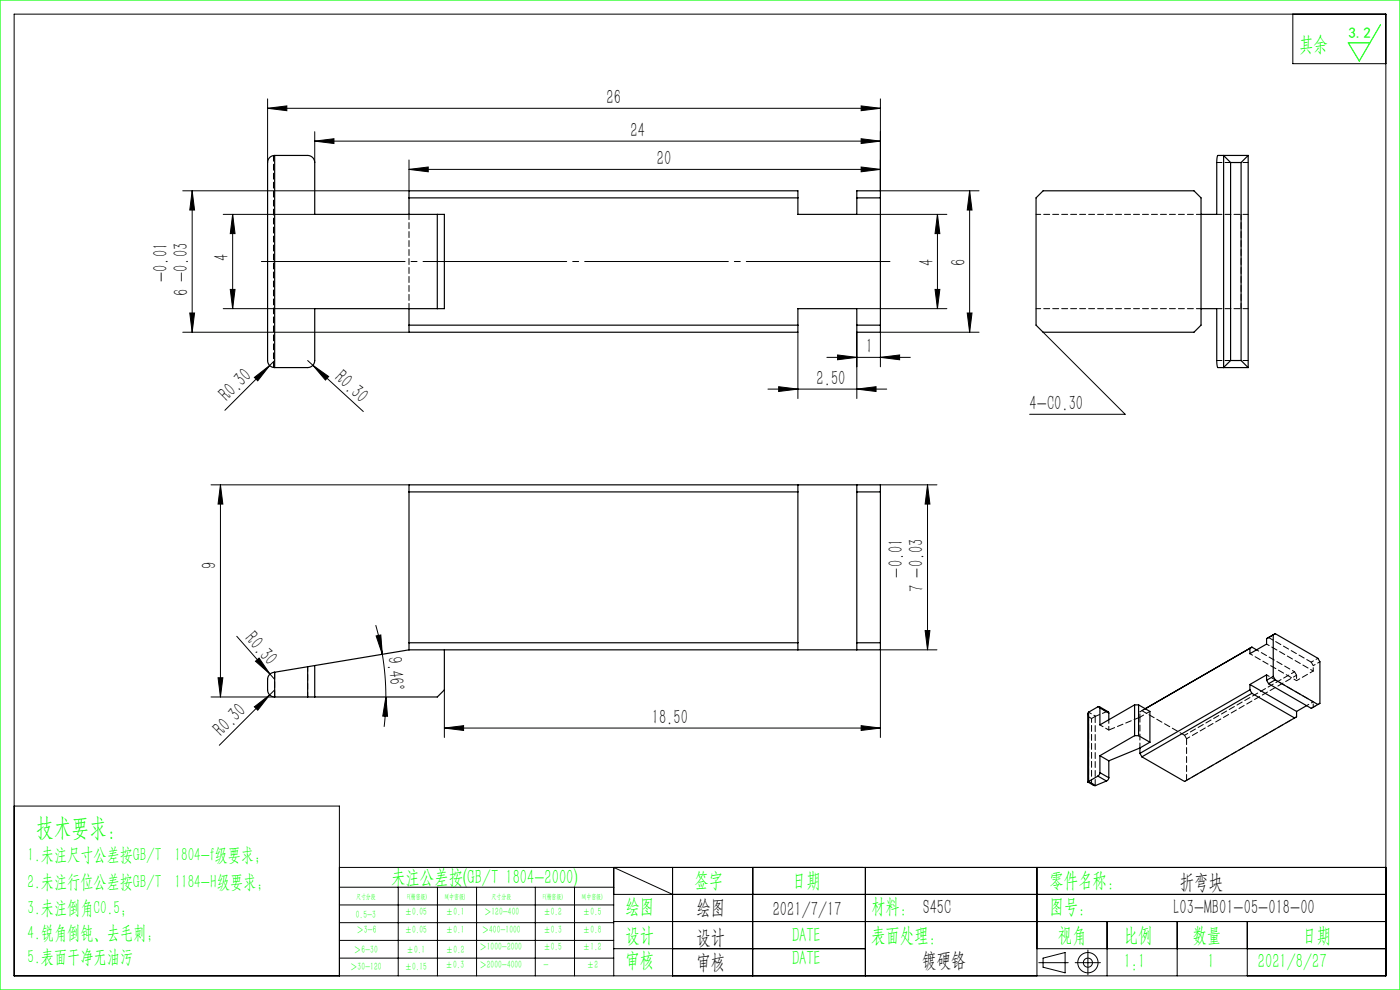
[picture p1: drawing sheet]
<svg xmlns="http://www.w3.org/2000/svg" width="297mm" height="210mm" viewBox="0 0 297 210" stroke-linecap="round" stroke-linejoin="round" font-family="sans-serif">
<g fill="none" stroke="#000" stroke-width=".21">
<path d="M3 3h291v204h-291zM274.3 3v10.5h19.7M56.8 23l4-.5v1zM56.8 21v13.5M56.8 23h130M66.8 29.9l4-.5v1zM66.8 27.9v6.6M66.8 29.9h120M86.8 35.9l4-.5v1zM86.8 33.9v6.6h-48M86.8 35.9h100M182.7 35.4l4.1 .5-4.1 .5z"/>
<path d="M182.7 29.4l4.1 .5-4.1 .5zM182.7 22.5l4.1 .5-4.1 .5zM186.8 21v19.5h20.9M40.8 40.5l.5 4.1h-1zM40.8 40.5v30M47.4 45.5h19.4M49.4 45.5l.5 4.1h-1.1zM49.4 45.5v20M181.8 45.5h19.1M198.9 45.5l.5 4.1h-1zM198.9 45.5v20M205.7 40.5l.5 4.1h-1z"/>
<path d="M205.7 40.5v30M38.8 70.5h48M40.3 66.4h1l-.5 4.1zM47.4 65.5h19.4M48.8 61.4h1.1l-.5 4.1zM58.3 76.5l-10.6 10.5M65.3 76.5l11.8 10.8M66.4 77.5l3.3 2.4-.7 .7zM169.3 70.5v14M175.4 75.8h17.7M177.7 75.3l4.1 .5-4.1 .5zM181.8 65.5h19.1"/>
<path d="M181.8 70.5v14M186.8 75.8l4-.5v1zM198.4 61.4h1l-.5 4.1zM205.2 66.4h1l-.5 4.1zM207.7 70.5h-20.9v7.3M221.3 70.5l17.4 17.4h-20.3M54 80.1l3.2-2.6-2.5 3.3zM162.9 82.5h25.2M165.2 82l4.1 .5-4.1 .5zM181.8 82.5l4-.5v1zM44.8 102.8h42M46.8 102.8l.5 4.1h-1z"/>
<path d="M46.8 102.8v45M186.8 102.8h12M196.8 102.8l.5 4.1h-1zM196.8 102.8v35M50.2 135l7.1 8M79.7 132.6l1.4 6.2M79.8 134.9l1-.2 .3 4.1zM81.1 138.8a55.1 55.1 0 0 1 .8 9M196.3 133.8h1l-.5 4zM198.8 137.8h-12v18.6M44.8 147.8h13.5M46.3 143.8h1l-.5 4z"/>
<path d="M54 149.9l3.2-2.5-2.5 3.3zM54.2 140.3l.8-.7 2.3 3.4zM57.3 143l1 1.1M58.3 146.3l-11.8 11.8M81.9 147.8l.3 4.1h-1zM81.9 147.8l-.4 6.4M94.3 154.4l4-.5v1zM94.3 146.3v10.1M94.3 154.4h92.5M182.7 153.9l4.1 .5-4.1 .5zM3 171h69v36M72 184h222"/>
<path d="M72 188.2h58.2M72 192h58.2M72 195.7h58.2M72 199.5h58.2M84.5 188.2v18.8M92.8 188.2v18.8M101.1 188.2v18.8M113.6 188.2v18.8M121.9 188.2v18.8M130.2 189.7h163.8M130.2 195.5h163.8M142.7 189.7l-12.5-5.7v23"/>
<path d="M142.7 184v23M159.7 184v23M183.6 184v23M220 184v23M234.9 195.5v11.5M249.7 195.5v11.5M264.6 195.5v11.5M72 203.2h58.2M130.2 201.2h53.4M220 201.2h74M220.4 204.2h6.2M221.3 203.2l4.7-1.1v4.3l-4.7-1.2z"/>
<path d="M228.1 204.2h5.3M230.8 201.5v5.3"/>
<circle cx="230.8" cy="204.2" r="2.15"/>
<circle cx="230.8" cy="204.2" r=".96"/>
</g>
<path d="M189.3 55.5h-134.4" fill="none" stroke="#000" stroke-width=".21" stroke-dasharray="30.5 1.3 1.3 1.3" stroke-dashoffset="-.5"/>
<path d="M0 0h297v210h-297zM292.9 5.2l-4.5 7.7-2.4-3.8h4.6" fill="none" stroke="#0f0" stroke-width=".25"/>
<g fill="#000">
<path d="M54 80.1l3.2-2.6-2.5 3.3zM66.4 77.5l3.3 2.4-.7 .7zM54 149.9l3.2-2.5-2.5 3.3zM54.2 140.3l.8-.7 2.3 3.4z"/>
<path d="M86.8 35.9l4-.5v1zM182.7 35.4l4.1 .5-4.1 .5zM66.8 29.9l4-.5v1zM182.7 29.4l4.1 .5-4.1 .5zM56.8 23l4-.5v1zM182.7 22.5l4.1 .5-4.1 .5z"/>
<path d="M198.9 45.5l.5 4.1h-1zM198.4 61.4h1l-.5 4.1zM49.4 45.5l.5 4.1h-1.1zM48.8 61.4h1.1l-.5 4.1zM40.8 40.5l.5 4.1h-1zM40.3 66.4h1l-.5 4.1zM196.8 102.8l.5 4.1h-1zM196.3 133.8h1l-.5 4z"/>
<path d="M186.8 75.8l4-.5v1zM177.7 75.3l4.1 .5-4.1 .5zM181.8 82.5l4-.5v1zM165.2 82l4.1 .5-4.1 .5z"/>
<path d="M205.2 66.4h1l-.5 4.1zM205.7 40.5l.5 4.1h-1zM46.3 143.8h1l-.5 4zM46.8 102.8l.5 4.1h-1z"/>
<path d="M81.9 147.8l.3 4.1h-1zM79.8 134.9l1-.2 .3 4.1z"/>
<path d="M94.3 154.4l4-.5v1zM182.7 153.9l4.1 .5-4.1 .5z"/>
</g>
<g fill="none" stroke="#000" stroke-width=".25">
<path d="M58.3 33h7a1.5 1.5 0 0 1 1.5 1.5v11h27.5v20h-27.5v11a1.5 1.5 0 0 1-1.5 1.5h-7M58.3 33a1.5 1.5 0 0 0-1.5 1.5v42a1.5 1.5 0 0 0 1.5 1.5M58.3 33v45M259.6 33h.1M259.6 33l1.5 1.5M259.6 33v45M261.1 34.5h2.2M261.1 34.5v42M263.3 34.5v42M264.8 33l-1.5 1.5M264.8 33h-6.5l-.2 1.2v11.3h-3.3M264.8 33v45"/>
<path d="M86.8 45.5v-5h82.5v5h12.5v-5h5v30h-5v-5h-12.5v5h-82.5v-5M86.8 42h82.5M92.8 45.5v20M181.8 42h5M221.3 40.5h32l1.5 1.5v27l-1.5 1.5h-32l-1.5-1.5v-27zM86.8 69h82.5M181.8 69h5M254.8 65.5h3.3v11.3l.2 1.1 6.5 .1M259.5 78h.1M261.1 76.5l-1.5 1.5M261.1 76.5h2.2M263.3 76.5l1.5 1.5"/>
<path d="M86.8 102.8h100v35h-100zM86.8 104.3h82.5M169.3 102.8v35M181.8 102.8v35M181.8 104.3h5M86.8 137.8l-20 3.4M86.8 136.3h82.5M94.3 137.8v8.5l-1.5 1.5h-26M181.8 136.3h5M265.6 137.3l-.4 .2v1.2l3.5-2.1v-1.1l1.4-.8v8.8M265.6 137.3l-22.6 13M265.6 137.3l1 .5"/>
<path d="M269.1 135.2l1.4-.8 9.1 5.2 .4 .8v8.8l-.4 .2M58.3 142.6a1.55 1.55 0 0 0-1.5 1.5v2.2a1.5 1.5 0 0 0 1.5 1.5M58.3 142.6v5.2M58.3 147.8h7M65.3 147.8h1.5M65.3 141.4v6.4M65.3 141.4l-7 1.2M66.8 141.2l-1.5 .2M66.8 141.2v6.6M230.9 151.1l-.1 .4v14.4M230.9 151.1v14.7M233.2 149.9l1.9 1.1 .1 .3"/>
<path d="M233.3 150.2a.26 .26 0 0 0-.1-.3 .26 .26 0 0 0-.3 0l-2 1.2M233.3 150.2l1.9 1.1M235.2 151.3v1.4M240.7 149.5l-7.4 4.3v-3.6M240.7 149.5v6.6M240.7 156.1l-7.4 4.2M240.7 149.5h.8M240.7 156.1h.8M241.5 149.5l2.4 1.4v6.5M241.5 149.5v6.6M241.5 156.1l2.4 1.3M241.8 158.7v1.1"/>
<path d="M241.8 159.8l.4 .7M241.8 158.7l-6.6 2.7M243.9 157.4l-2.1 1.3M265.2 145.2v1.1M265.2 146.3l-23.4 13.5M265.2 145.2l9.9 5.7M265.2 146.3l.4 .8M265.6 147.1l-23.4 13.4M265.6 147.1l9 5.2M268.7 144.3l.4 .7M268.7 144.3v-1.1l-3.5 2M269.1 145l9.1 5.3 1.4-.9"/>
<path d="M270.1 143.5l-1.4 .8M270.1 143.5l.4 .7M270.5 144.2l-1.4 .8M270.5 144.2l9.1 5.2M274.6 152.3l-23.3 13.5-9.1-5.3M275.1 150.9v1.2l-.5 .2M277.2 149.7l-2.1 1.2M230.8 165.9l1.2 .7h.4M230.9 165.8l-.1 .1M230.9 165.8l1.5 .8M232.9 164.6l-2 1.2M232.9 164.6l1.8 1.1"/>
<path d="M233.3 163.9l-.4 .7M233.3 160.3v3.6M233.3 160.3l1.9 1.1M233.3 163.9l1.9 1.1M234.7 165.7l-2.3 .9M235.2 165l-.1 .4-.4 .3M235.2 161.4v3.6"/>
</g>
<path d="M58 78v-45" fill="none" stroke="#000" stroke-width=".21" stroke-dasharray="1.3 .6" stroke-dashoffset=".1"/>
<path d="M258.1 34.5h6.7M258.1 45.5h6.7M263.3 45.5v20M86.8 65.5v-20M258.1 65.5h6.7M264.8 76.5h-6.7M241.8 158.7v-6.6M251.3 156l-9.1-5.3M278.2 140.5l-9.1-5.3" fill="none" stroke="#000" stroke-width=".21" stroke-dasharray="1.3 .6" stroke-dashoffset=".2"/>
<path d="M219.8 45.5h35M219.8 65.5h35M65.3 141.4v6.4M232.4 151.9l2.3-.9" fill="none" stroke="#000" stroke-width=".21" stroke-dasharray="1.3 .6" stroke-dashoffset=".3"/>
<path d="M58.3 147.8v-5.2M235.2 154.9l6.6-2.8" fill="none" stroke="#000" stroke-width=".21" stroke-dasharray="1.3 .6" stroke-dashoffset="-.1"/>
<path d="M230.9 152.1l.7 .3M231.6 152.4v13.7M232.3 152l-.7 .4M241.8 152.1l2.1-1.2M242.2 150.7l.8-.4M251.3 156l.4 .7M275.1 143.2l-.5-.7M278.2 140.5l.4 .7M230.9 165.8v-13.7M231.6 166.1l-.7-.3" fill="none" stroke="#000" stroke-width=".21" stroke-dasharray="1.3 .6" stroke-dashoffset=".4"/>
<path d="M241.8 152.1v-1.1M275.1 143.2v1.2M275.1 144.4l-9.9-5.7M278.6 148.9l-9.9-5.7M278.6 142.3l-9.9-5.7M278.6 142.3v-1.1M278.6 150v-1.1" fill="none" stroke="#000" stroke-width=".21" stroke-dasharray="1.3 .6" stroke-dashoffset=".6"/>
<path d="M243 150.3l-1.2 .7M274.6 142.5l-8-4.7" fill="none" stroke="#000" stroke-width=".21" stroke-dasharray="1.3 .6" stroke-dashoffset=".7"/>
<path d="M279.6 139.6l-1.4 .9M278.6 148.9l-1.4 .8M278.6 141.2l1.4-.8M280 149.2l-1.4 .8" fill="none" stroke="#000" stroke-width=".21" stroke-dasharray="1.3 .6" stroke-dashoffset=".8"/>
<path d="M230.8 151.5l.1 .6M232.3 152l.1-.1M234.7 151h.4M241.8 151l.4-.3M278.6 150l-.4 .3M230.9 165.8l-.1 .1M231.6 166.1l.4 .5M232.3 166.7v-14.7M251.7 165.5l-.4 .3M251.7 165.5v-8.8" fill="none" stroke="#000" stroke-width=".21" stroke-dasharray="1.3 .6"/>
<path d="M232.9 149.9l1.8 1.1M235.2 154.9l-1.9-1.1M235.2 154.9v-2.2M251.7 156.7l23.4-13.5M274.6 142.5l-23.3 13.5M275.1 144.4l3.5-2.1M275.1 152.1l-23.4 13.4" fill="none" stroke="#000" stroke-width=".21" stroke-dasharray="1.3 .6" stroke-dashoffset=".5"/>
<path d="M232.4 151.9l-1.5-.8" fill="none" stroke="#000" stroke-width=".21" stroke-dasharray="1.3 .6" stroke-dashoffset=".9"/>
<text font-size="5.4" fill="#0f0" x="7.7" y="177.2">技术要求：</text>
<g font-size="4.4" fill="#0f0">
<text x="275.6" y="10.8">其余</text>
<text x="83" y="187.5">未注公差按(GB/T 1804-2000)</text>
<text x="147.3" y="188">签字</text>
<text x="168" y="188">日期</text>
<text x="222.6" y="188">零件名称：</text>
<text x="132.7" y="193.6">绘图</text>
<text x="184.8" y="193.6">材料： S45C</text>
<text x="222.6" y="193.6">图号：</text>
<text x="132.7" y="199.8">设计</text>
<text x="168" y="199.8">DATE</text>
<text x="184.8" y="199.8">表面处理：</text>
<text x="224.4" y="199.8">视角</text>
<text x="238.4" y="199.8">比例</text>
<text x="253" y="199.8">数量</text>
<text x="276.3" y="199.8">日期</text>
<text x="132.7" y="205.1">审核</text>
<text x="168" y="204.6">DATE</text>
<text x="238.4" y="205.3">1:1</text>
<text x="256.2" y="205.3">1</text>
<text x="266.9" y="205.3">2021/8/27</text>
</g>
<g font-size="4.4">
<text x="128.7" y="22.1">26</text>
<text x="133.7" y="29.1">24</text>
<text x="139.4" y="35.1">20</text>
<text x="35.5" y="59.8" transform="rotate(-90 35.5 59.8)">-0.01</text>
<text x="48.5" y="55.4" transform="rotate(-90 48.5 55.4)">4</text>
<text x="198" y="56.4" transform="rotate(-90 198 56.4)">4</text>
<text x="204.8" y="56.4" transform="rotate(-90 204.8 56.4)">6</text>
<text x="39.9" y="62.9" transform="rotate(-90 39.9 62.9)">6 -0.03</text>
<text x="183.7" y="74.9">1</text>
<text x="70.9" y="80.5" transform="rotate(43 70.9 80.5)">R0.30</text>
<text x="173.2" y="81.7">2.50</text>
<text x="48.2" y="85.4" transform="rotate(-45 48.2 85.4)">R0.30</text>
<text x="218.4" y="87">4-C0.30</text>
<text x="45.9" y="120.7" transform="rotate(-90 45.9 120.7)">9</text>
<text x="191.5" y="122.5" transform="rotate(-90 191.5 122.5)">-0.01</text>
<text x="195.9" y="125.6" transform="rotate(-90 195.9 125.6)">7 -0.03</text>
<text x="51.8" y="135.6" transform="rotate(49 51.8 135.6)">R0.30</text>
<text x="82.3" y="139.3" transform="rotate(86 82.3 139.3)">9.46°</text>
<text x="138.3" y="153.6">18.50</text>
<text x="47" y="156.4" transform="rotate(-45 47 156.4)">R0.30</text>
<text x="250.3" y="188.6">折弯块</text>
<text x="147.8" y="194">绘图</text>
<text x="163.9" y="194.3">2021/7/17</text>
<text x="249" y="194">L03-MB01-05-018-00</text>
<text x="147.8" y="200.2">设计</text>
<text x="147.8" y="205.5">审核</text>
<text x="195.7" y="205">镀硬铬</text>
</g>
<g font-size="4" fill="#0f0">
<text x="5.9" y="182.6">1.未注尺寸公差按GB/T 1804-f级要求；</text>
<text x="5.9" y="188.4">2.未注行位公差按GB/T 1184-H级要求；</text>
<text x="5.9" y="193.9">3.未注倒角C0.5；</text>
<text x="5.9" y="199.2">4.锐角倒钝、去毛刺；</text>
<text x="5.9" y="204.2">5.表面干净无油污</text>
</g>
<text font-size="3.2" fill="#0f0" x="286.1" y="8">3.2</text>
<g font-size="2.3" fill="#0f0">
<text x="75.5" y="194.7">0.5-3</text>
<text x="75.6" y="198">＞3-6</text>
<text x="85.9" y="194.2">±0.05</text>
<text x="85.9" y="198">±0.05</text>
<text x="94.6" y="194.2">±0.1</text>
<text x="94.6" y="198">±0.1</text>
<text x="102.2" y="198">＞400-1000</text>
<text x="102.7" y="194.2">＞120-400</text>
<text x="115.3" y="194.2">±0.2</text>
<text x="115.3" y="198">±0.3</text>
<text x="123.7" y="194.2">±0.5</text>
<text x="123.7" y="198">±0.8</text>
<text x="75.1" y="202.2">＞6-30</text>
<text x="86.3" y="202.2">±0.1</text>
<text x="94.6" y="202.2">±0.2</text>
<text x="101.7" y="201.6">＞1000-2000</text>
<text x="115.3" y="201.6">±0.5</text>
<text x="123.7" y="201.6">±1.2</text>
<text x="74.3" y="205.8">＞30-120</text>
<text x="85.9" y="205.8">±0.15</text>
<text x="94.5" y="205.4">±0.3</text>
<text x="101.7" y="205.4">＞2000-4000</text>
<text x="115.3" y="205.4">-</text>
<text x="124.5" y="205.4">±2</text>
</g>
<g font-size="1.5" fill="#0f0">
<text x="75.5" y="190.6">尺寸分段</text>
<text x="86.4" y="190.6">F(精密级)</text>
<text x="94.4" y="190.6">M(中密级)</text>
<text x="104.3" y="190.6">尺寸分段</text>
<text x="115.2" y="190.6">F(精密级)</text>
<text x="123.5" y="190.6">M(中密级)</text>
</g>
</svg>
